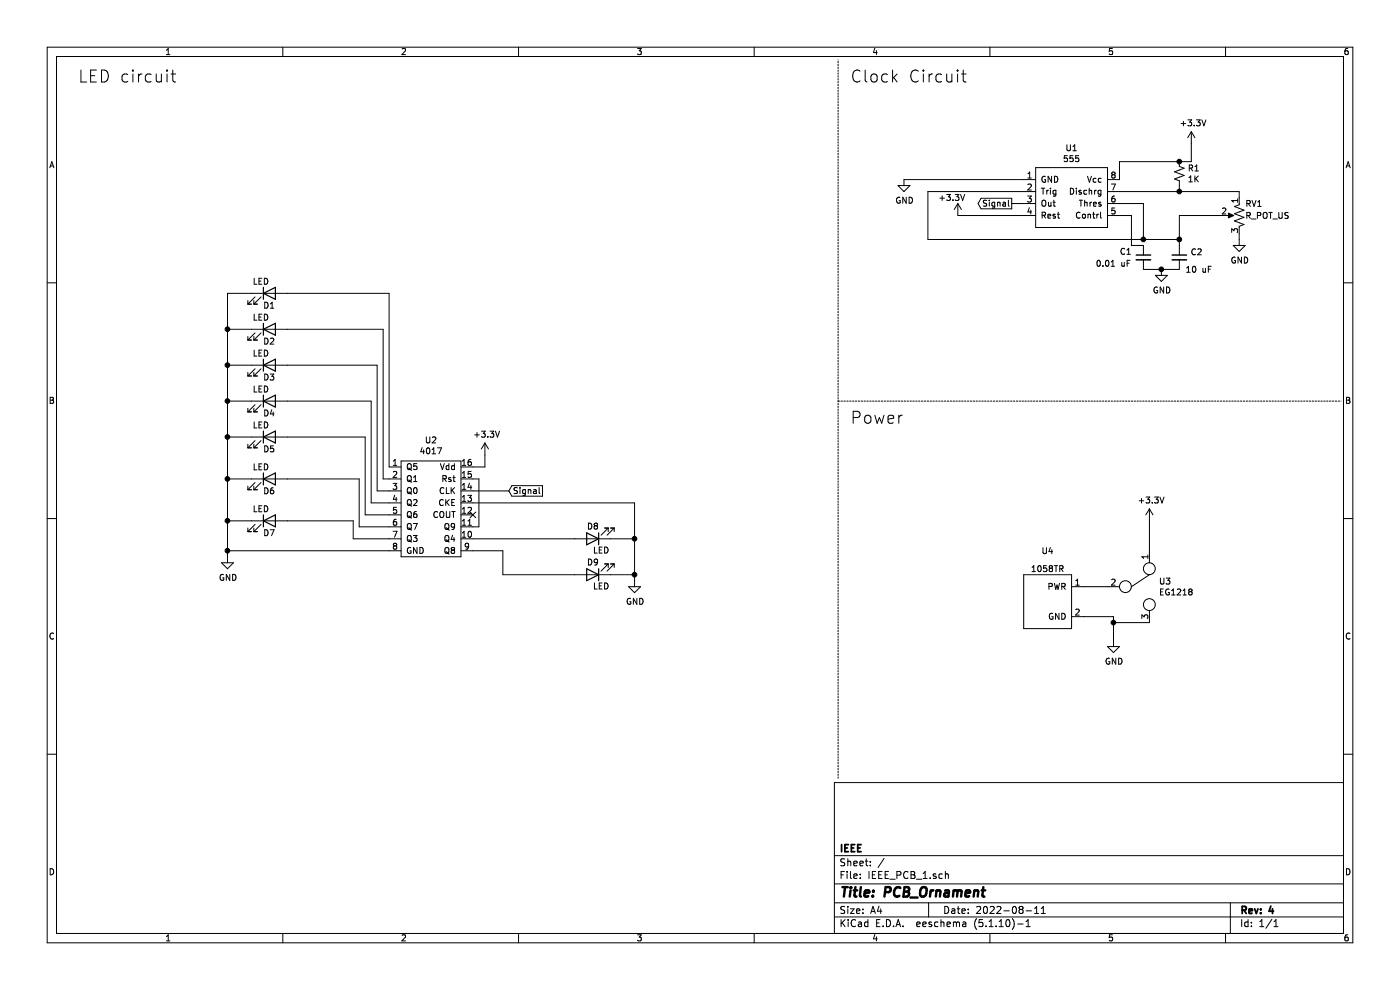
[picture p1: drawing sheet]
EESchema Schematic File Version 4
EELAYER 30 0
EELAYER END
$Descr A4 11693 8268
encoding utf-8
Sheet 1 1
Title "PCB_Ornament"
Date "2022-08-11"
Rev "4"
Comp "IEEE"
Comment1 ""
Comment2 ""
Comment3 ""
Comment4 ""
$EndDescr
$Comp
L Device:LED D9
U 1 1
P 4950 4800
F 0 "D9" H 5000 4700 50  0000 R CNN
F 1 "LED" H 4950 4900 50  0000 R CNN
F 2 "LED_THT:LED_D5.0mm_Clear" H 4950 4800 50  0001 C CNN
F 3 "~" H 4950 4800 50  0001 C CNN
	1    4950 4800
	-1   0    0    1   
$EndComp
Text GLabel 4250 4100 2    50   Input ~ 0
Signal
NoConn ~ 3950 4300
Wire Wire Line
	3950 4100 4250 4100
$Comp
L Device:LED D8
U 1 1
P 4950 4500
F 0 "D8" H 5000 4400 50  0000 R CNN
F 1 "LED" H 4950 4600 50  0000 R CNN
F 2 "LED_THT:LED_D5.0mm_Clear" H 4950 4500 50  0001 C CNN
F 3 "~" H 4950 4500 50  0001 C CNN
	1    4950 4500
	-1   0    0    1   
$EndComp
$Comp
L Device:LED D1
U 1 1
P 2250 2450
F 0 "D1" H 2300 2350 50  0000 R CNN
F 1 "LED" H 2250 2550 50  0000 R CNN
F 2 "LED_THT:LED_D5.0mm_Clear" H 2250 2450 50  0001 C CNN
F 3 "~" H 2250 2450 50  0001 C CNN
	1    2250 2450
	1    0    0    -1  
$EndComp
$Comp
L Device:LED D2
U 1 1
P 2250 2750
F 0 "D2" H 2300 2650 50  0000 R CNN
F 1 "LED" H 2250 2850 50  0000 R CNN
F 2 "LED_THT:LED_D5.0mm_Clear" H 2250 2750 50  0001 C CNN
F 3 "~" H 2250 2750 50  0001 C CNN
	1    2250 2750
	1    0    0    -1  
$EndComp
$Comp
L Device:LED D3
U 1 1
P 2250 3050
F 0 "D3" H 2300 2950 50  0000 R CNN
F 1 "LED" H 2250 3150 50  0000 R CNN
F 2 "LED_THT:LED_D5.0mm_Clear" H 2250 3050 50  0001 C CNN
F 3 "~" H 2250 3050 50  0001 C CNN
	1    2250 3050
	1    0    0    -1  
$EndComp
$Comp
L Device:LED D4
U 1 1
P 2250 3350
F 0 "D4" H 2300 3250 50  0000 R CNN
F 1 "LED" H 2250 3450 50  0000 R CNN
F 2 "LED_THT:LED_D5.0mm_Clear" H 2250 3350 50  0001 C CNN
F 3 "~" H 2250 3350 50  0001 C CNN
	1    2250 3350
	1    0    0    -1  
$EndComp
$Comp
L Device:LED D5
U 1 1
P 2250 3650
F 0 "D5" H 2300 3550 50  0000 R CNN
F 1 "LED" H 2250 3750 50  0000 R CNN
F 2 "LED_THT:LED_D5.0mm_Clear" H 2250 3650 50  0001 C CNN
F 3 "~" H 2250 3650 50  0001 C CNN
	1    2250 3650
	1    0    0    -1  
$EndComp
$Comp
L Device:LED D6
U 1 1
P 2250 4000
F 0 "D6" H 2300 3900 50  0000 R CNN
F 1 "LED" H 2250 4100 50  0000 R CNN
F 2 "LED_THT:LED_D5.0mm_Clear" H 2250 4000 50  0001 C CNN
F 3 "~" H 2250 4000 50  0001 C CNN
	1    2250 4000
	1    0    0    -1  
$EndComp
$Comp
L Device:LED D7
U 1 1
P 2250 4350
F 0 "D7" H 2300 4250 50  0000 R CNN
F 1 "LED" H 2250 4450 50  0000 R CNN
F 2 "LED_THT:LED_D5.0mm_Clear" H 2250 4350 50  0001 C CNN
F 3 "~" H 2250 4350 50  0001 C CNN
	1    2250 4350
	1    0    0    -1  
$EndComp
$Comp
L power:GND #PWR0106
U 1 1
P 1900 4650
F 0 "#PWR0106" H 1900 4400 50  0001 C CNN
F 1 "GND" H 1905 4477 50  0000 C CNN
F 2 "" H 1900 4650 50  0001 C CNN
F 3 "" H 1900 4650 50  0001 C CNN
	1    1900 4650
	1    0    0    -1  
$EndComp
$Comp
L IEEE_PCB_Ornament:4017 U2
U 1 1
P 3600 4200
F 0 "U2" H 3600 4725 50  0000 C CNN
F 1 "4017" H 3600 4634 50  0000 C CNN
F 2 "IEEE_PCB_Ornament:4017" H 3650 4200 50  0001 C CNN
F 3 "" H 3650 4200 50  0001 C CNN
	1    3600 4200
	1    0    0    -1  
$EndComp
Wire Wire Line
	3250 4600 1900 4600
Wire Wire Line
	1900 4600 1900 4650
Wire Wire Line
	3250 2450 3250 3900
Wire Wire Line
	3250 4000 3200 4000
Wire Wire Line
	3200 4000 3200 2750
Wire Wire Line
	3250 4100 3150 4100
Wire Wire Line
	3150 4100 3150 3050
Wire Wire Line
	3250 4200 3100 4200
Wire Wire Line
	3100 4200 3100 3350
Wire Wire Line
	3250 4300 3050 4300
Wire Wire Line
	3050 4300 3050 3650
Wire Wire Line
	3250 4400 3000 4400
Wire Wire Line
	3000 4400 3000 4000
Wire Wire Line
	3250 4500 2950 4500
Wire Wire Line
	2950 4500 2950 4350
Wire Wire Line
	2100 2450 1900 2450
Wire Wire Line
	1900 2450 1900 2750
Connection ~ 1900 4600
Wire Wire Line
	2100 2750 1900 2750
Connection ~ 1900 2750
Wire Wire Line
	1900 2750 1900 3050
Wire Wire Line
	2100 3050 1900 3050
Connection ~ 1900 3050
Wire Wire Line
	1900 3050 1900 3350
Wire Wire Line
	2100 3350 1900 3350
Connection ~ 1900 3350
Wire Wire Line
	1900 3350 1900 3650
Wire Wire Line
	2100 3650 1900 3650
Connection ~ 1900 3650
Wire Wire Line
	1900 3650 1900 4000
Wire Wire Line
	2100 4000 1900 4000
Connection ~ 1900 4000
Wire Wire Line
	1900 4000 1900 4350
Wire Wire Line
	2100 4350 1900 4350
Connection ~ 1900 4350
Wire Wire Line
	1900 4350 1900 4600
$Comp
L power:GND #PWR0107
U 1 1
P 5300 4850
F 0 "#PWR0107" H 5300 4600 50  0001 C CNN
F 1 "GND" H 5305 4677 50  0000 C CNN
F 2 "" H 5300 4850 50  0001 C CNN
F 3 "" H 5300 4850 50  0001 C CNN
	1    5300 4850
	1    0    0    -1  
$EndComp
Wire Wire Line
	5100 4500 5300 4500
Wire Wire Line
	5300 4500 5300 4800
Wire Wire Line
	5100 4800 5300 4800
Connection ~ 5300 4800
Wire Wire Line
	5300 4800 5300 4850
Wire Wire Line
	3950 4600 4200 4600
Wire Wire Line
	4200 4600 4200 4800
Wire Wire Line
	5300 4200 5300 4500
Connection ~ 5300 4500
Wire Wire Line
	3950 4200 5300 4200
Wire Wire Line
	3950 4400 4000 4400
Wire Wire Line
	4000 4400 4000 4000
Wire Wire Line
	4000 4000 3950 4000
$Comp
L power:+3.3V #PWR0105
U 1 1
P 4050 3800
F 0 "#PWR0105" H 4050 3650 50  0001 C CNN
F 1 "+3.3V" H 4065 3973 50  0000 C CNN
F 2 "" H 4050 3800 50  0001 C CNN
F 3 "" H 4050 3800 50  0001 C CNN
	1    4050 3800
	1    0    0    -1  
$EndComp
Wire Wire Line
	3950 3900 4050 3900
Wire Wire Line
	4050 3900 4050 3800
$Comp
L IEEE_PCB_Ornament:1058TR U4
U 1 1
P 8750 5050
F 0 "U4" H 8750 5500 50  0000 C CNN
F 1 "1058TR" H 8750 5350 50  0000 C CNN
F 2 "IEEE_PCB_Ornament:1058TR" H 8750 5400 50  0001 C CNN
F 3 "" H 8750 5400 50  0001 C CNN
	1    8750 5050
	1    0    0    -1  
$EndComp
$Comp
L power:GND #PWR0108
U 1 1
P 9300 5350
F 0 "#PWR0108" H 9300 5100 50  0001 C CNN
F 1 "GND" H 9305 5177 50  0000 C CNN
F 2 "" H 9300 5350 50  0001 C CNN
F 3 "" H 9300 5350 50  0001 C CNN
	1    9300 5350
	1    0    0    -1  
$EndComp
$Comp
L power:+3.3V #PWR0109
U 1 1
P 9600 4350
F 0 "#PWR0109" H 9600 4200 50  0001 C CNN
F 1 "+3.3V" H 9615 4523 50  0000 C CNN
F 2 "" H 9600 4350 50  0001 C CNN
F 3 "" H 9600 4350 50  0001 C CNN
	1    9600 4350
	1    0    0    -1  
$EndComp
$Comp
L IEEE_PCB_Ornament:EG1218 U3
U 1 1
P 9300 4900
F 0 "U3" V 9254 4522 50  0000 R CNN
F 1 "EG1218" V 9345 4522 50  0000 R CNN
F 2 "IEEE_PCB_Ornament:EG1218" H 9300 5000 50  0001 C CNN
F 3 "" H 9300 5000 50  0001 C CNN
	1    9300 4900
	0    -1   1    0   
$EndComp
Wire Wire Line
	9050 4900 9250 4900
Wire Wire Line
	9600 4600 9600 4350
Wire Wire Line
	9300 5150 9300 5200
Wire Wire Line
	9600 5200 9300 5200
Connection ~ 9300 5200
Wire Wire Line
	9300 5200 9300 5350
Wire Wire Line
	9050 5150 9300 5150
Wire Wire Line
	7750 2000 9550 2000
Wire Wire Line
	8550 1700 8450 1700
Wire Wire Line
	7550 1500 8550 1500
Wire Wire Line
	8550 1800 8000 1800
Wire Wire Line
	9950 1350 9950 1200
$Comp
L IEEE_PCB_Ornament:555 U1
U 1 1
P 8900 1600
F 0 "U1" H 8950 1965 50  0000 C CNN
F 1 "555" H 8950 1874 50  0000 C CNN
F 2 "IEEE_PCB_Ornament:555" H 8900 1150 50  0001 C CNN
F 3 "" H 8900 1150 50  0001 C CNN
	1    8900 1600
	1    0    0    -1  
$EndComp
Text GLabel 8450 1700 0    50   Output ~ 0
Signal
Wire Wire Line
	9850 1600 9350 1600
Wire Wire Line
	9550 1700 9350 1700
Wire Wire Line
	9350 1800 9450 1800
Wire Wire Line
	7750 1600 8550 1600
Connection ~ 9850 1350
Wire Wire Line
	9950 1350 9850 1350
$Comp
L power:+3.3V #PWR0104
U 1 1
P 8000 1800
F 0 "#PWR0104" H 8000 1650 50  0001 C CNN
F 1 "+3.3V" H 7950 1950 50  0000 C CNN
F 2 "" H 8000 1800 50  0001 C CNN
F 3 "" H 8000 1800 50  0001 C CNN
	1    8000 1800
	1    0    0    -1  
$EndComp
$Comp
L power:+3.3V #PWR0103
U 1 1
P 9950 1200
F 0 "#PWR0103" H 9950 1050 50  0001 C CNN
F 1 "+3.3V" H 9965 1373 50  0000 C CNN
F 2 "" H 9950 1200 50  0001 C CNN
F 3 "" H 9950 1200 50  0001 C CNN
	1    9950 1200
	1    0    0    -1  
$EndComp
$Comp
L power:GND #PWR0102
U 1 1
P 7550 1500
F 0 "#PWR0102" H 7550 1250 50  0001 C CNN
F 1 "GND" H 7555 1327 50  0000 C CNN
F 2 "" H 7550 1500 50  0001 C CNN
F 3 "" H 7550 1500 50  0001 C CNN
	1    7550 1500
	1    0    0    -1  
$EndComp
Wire Wire Line
	9700 2250 9850 2250
Connection ~ 9700 2250
$Comp
L power:GND #PWR0101
U 1 1
P 9700 2250
F 0 "#PWR0101" H 9700 2000 50  0001 C CNN
F 1 "GND" H 9705 2077 50  0000 C CNN
F 2 "" H 9700 2250 50  0001 C CNN
F 3 "" H 9700 2250 50  0001 C CNN
	1    9700 2250
	1    0    0    -1  
$EndComp
Wire Wire Line
	9550 2250 9700 2250
Connection ~ 9550 2000
Wire Wire Line
	7750 2000 7750 1600
Wire Wire Line
	9450 2050 9550 2050
Wire Wire Line
	9450 1800 9450 2050
Wire Wire Line
	9550 2000 9550 1700
Wire Wire Line
	9850 2000 9550 2000
Wire Wire Line
	9850 2050 9850 2000
$Comp
L Device:C_Small C2
U 1 1
P 9850 2150
F 0 "C2" H 9942 2196 50  0000 L CNN
F 1 "10 uF" H 9900 2050 50  0000 L CNN
F 2 "Capacitor_THT:CP_Radial_D5.0mm_P2.00mm" H 9850 2150 50  0001 C CNN
F 3 "~" H 9850 2150 50  0001 C CNN
	1    9850 2150
	1    0    0    -1  
$EndComp
Wire Wire Line
	9850 1550 9850 1600
Wire Wire Line
	9350 1350 9350 1500
Wire Wire Line
	9850 1350 9350 1350
$Comp
L Device:R_Small_US R1
U 1 1
P 9850 1450
F 0 "R1" H 9918 1496 50  0000 L CNN
F 1 "1K" H 9918 1405 50  0000 L CNN
F 2 "Resistor_THT:R_Axial_DIN0309_L9.0mm_D3.2mm_P12.70mm_Horizontal" H 9850 1450 50  0001 C CNN
F 3 "~" H 9850 1450 50  0001 C CNN
	1    9850 1450
	1    0    0    -1  
$EndComp
$Comp
L Device:R_POT_US RV1
U 1 1
P 10350 1800
F 0 "RV1" H 10300 1900 50  0000 R CNN
F 1 "R_POT_US" H 10300 1800 50  0000 R CNN
F 2 "IEEE_PCB_Ornament:CT6EP504" H 10350 1800 50  0001 C CNN
F 3 "~" H 10350 1800 50  0001 C CNN
	1    10350 1800
	-1   0    0    -1  
$EndComp
$Comp
L Device:C_Small C1
U 1 1
P 9550 2150
F 0 "C1" H 9350 2200 50  0000 L CNN
F 1 "0.01 uF" H 9150 2100 50  0000 L CNN
F 2 "Capacitor_THT:CP_Radial_D5.0mm_P2.00mm" H 9550 2150 50  0001 C CNN
F 3 "~" H 9550 2150 50  0001 C CNN
	1    9550 2150
	1    0    0    -1  
$EndComp
Wire Notes Line
	7000 6500 7000 500 
Wire Notes Line
	7000 3350 11200 3350
Text Notes 7100 700  0    100  ~ 0
Clock Circuit
Text Notes 7100 3550 0    100  ~ 0
Power 
Text Notes 650  700  0    100  ~ 0
LED circuit
Wire Wire Line
	2400 2450 3250 2450
Wire Wire Line
	2400 2750 3200 2750
Wire Wire Line
	2400 3050 3150 3050
Wire Wire Line
	2400 3350 3100 3350
Wire Wire Line
	2400 3650 3050 3650
Wire Wire Line
	2400 4000 3000 4000
Wire Wire Line
	2400 4350 2950 4350
Wire Wire Line
	3950 4500 4800 4500
Wire Wire Line
	4200 4800 4800 4800
Wire Wire Line
	9850 1800 9850 2000
Connection ~ 9850 2000
$Comp
L power:GND #PWR0110
U 1 1
P 10350 2000
F 0 "#PWR0110" H 10350 1750 50  0001 C CNN
F 1 "GND" H 10355 1827 50  0000 C CNN
F 2 "" H 10350 2000 50  0001 C CNN
F 3 "" H 10350 2000 50  0001 C CNN
	1    10350 2000
	1    0    0    -1  
$EndComp
Wire Wire Line
	9850 1600 10350 1600
Wire Wire Line
	10350 1600 10350 1650
Connection ~ 9850 1600
Wire Wire Line
	9850 1800 10200 1800
Wire Wire Line
	10350 1950 10350 2000
$EndSCHEMATC
